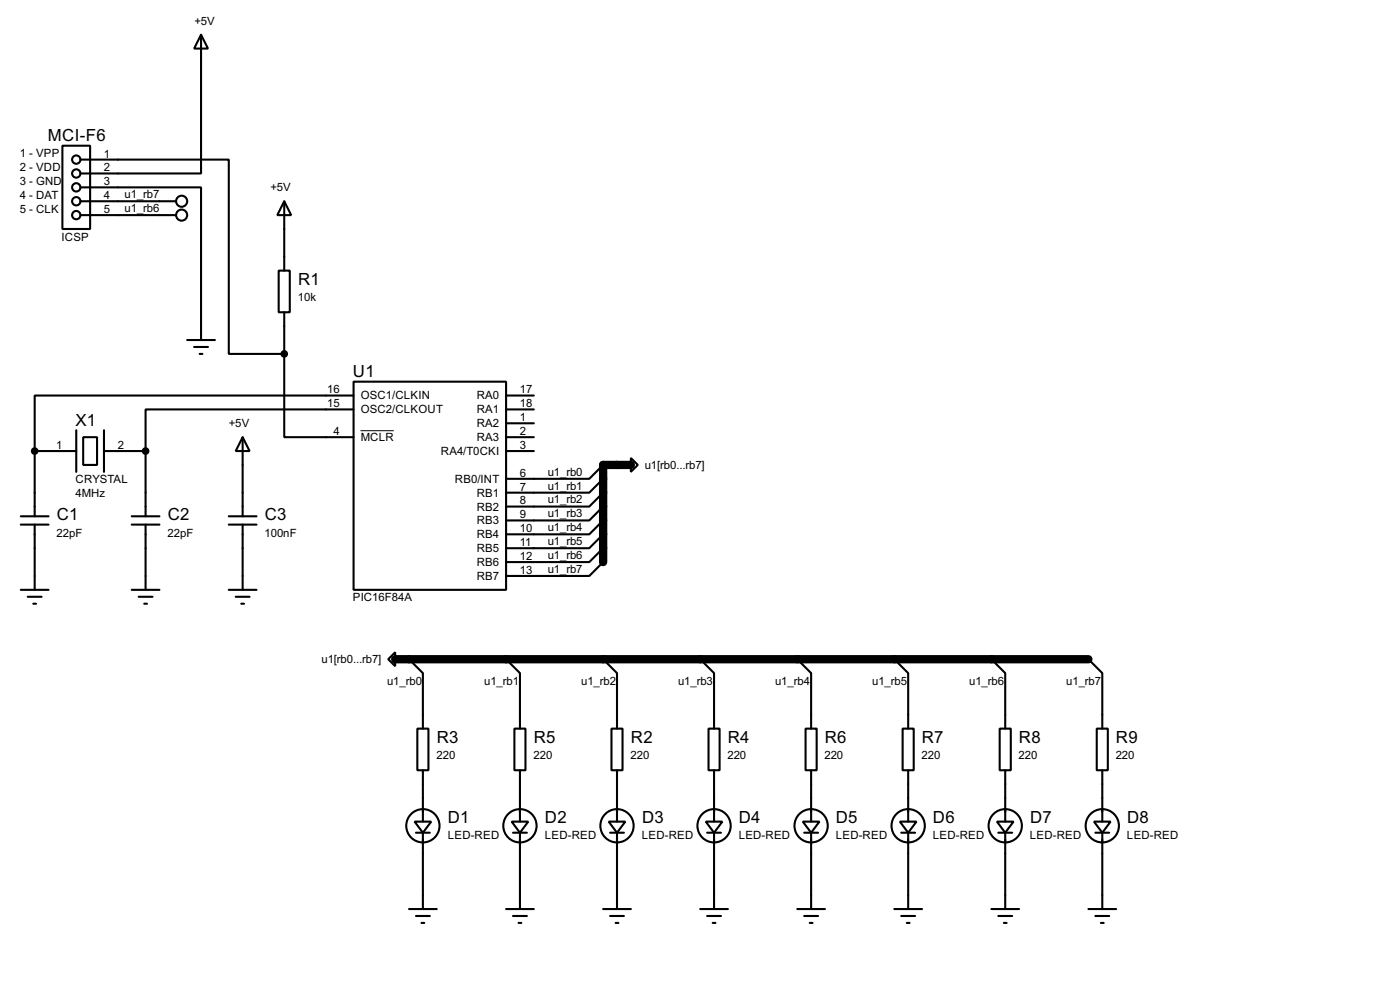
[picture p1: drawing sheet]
<svg xmlns="http://www.w3.org/2000/svg" width="256mm" height="180mm" viewBox="0 0 256 180" stroke-linecap="round" stroke-linejoin="round" font-family="sans-serif">
<path d="M115.6 85.1h-5.1v17.8M72.4 120.6h127" fill="none" stroke="#000" stroke-width="1.5"/>
<g fill="none" stroke="#000" stroke-width=".38">
<path d="M36.8 6.3l1.3 2.6h-2.5zM36.8 6.3v25.4h-22.1M11.4 26.7h5.1v15.2h-5.1zM14.7 34.3h22.1v27.9M14.7 29.2h27.2v35.6h10.2M14.7 39.4h17.6M14.7 36.8h17.6M52.1 36.8l1.2 2.6h-2.5zM52.1 36.8v12.7M51.1 49.5h2v7.6h-2zM52.1 57.1v7.7M14 78.7v7.7"/>
<path d="M19 78.7v7.7M34.3 62.2h5.1M35.6 63.5h2.5M36.6 64.8h.5M52.1 64.8v15.2h12.7M64.8 69.8h27.9v38.1h-27.9zM64.8 74.9h-38.1v7.6M64.8 72.4h-58.5v10.1M92.7 72.4h5.1M92.7 74.9h5.1M92.7 77.5h5.1M3.8 94.5h5.1"/>
<path d="M3.8 96h5.1M6.3 82.5h7.7M6.3 82.5v12M6.3 96v11.9M15.2 80h2.6v5.1h-2.6zM19 82.5h7.7M24.1 94.5h5.1M24.1 96h5.1M26.7 82.5v12M26.7 96v11.9M41.9 94.5h5.1M41.9 96h5.1"/>
<path d="M44.4 80l1.3 2.5h-2.5zM44.4 80v14.5M44.4 96v11.9M92.7 82.5h5.1M92.7 80h5.1M110.5 97.8l-2.6 2.5h-15.2M110.5 95.2l-2.6 2.6h-15.2M110.5 92.7l-2.6 2.5h-15.2M110.5 90.2l-2.6 2.5h-15.2M110.5 87.6l-2.6 2.6h-15.2M110.5 85.1l-2.6 2.5h-15.2M115.6 83.8l1.2 1.3-1.2 1.3z"/>
<path d="M3.8 107.9h5.1M5.1 109.2h2.5M6.1 110.5h.5M24.1 107.9h5.1M25.4 109.2h2.5M26.4 110.5h.5M41.9 107.9h5.1M43.2 109.2h2.5M44.2 110.5h.5M110.5 102.9l-2.6 2.5h-15.2M110.5 100.3l-2.6 2.6h-15.2M71.1 120.6l1.3-1.2v2.5z"/>
<path d="M74.9 120.6l2.6 2.6v10.1M76.5 133.3h2v7.7h-2zM92.7 120.6l2.5 2.6v10.1M94.2 133.3h2.1v7.7h-2.1zM110.5 120.6l2.5 2.6v10.1M112 133.3h2v7.7h-2zM128.3 120.6l2.5 2.6v10.1M129.8 133.3h2v7.7h-2zM146 120.6l2.6 2.6v10.1M147.6 133.3h2v7.7h-2zM163.8 120.6l2.6 2.6v10.1M165.4 133.3h2v7.7h-2z"/>
<path d="M181.6 120.6l2.5 2.6v10.1M183.1 133.3h2.1v7.7h-2.1zM199.4 120.6l2.5 2.6v10.1M200.9 133.3h2v7.7h-2zM75.9 150.4h3.1l-1.5 2zM76.2 152.4h2.5M77.5 141v9.4M77.5 152.4v14M93.7 150.4h3.1l-1.6 2zM94 152.4h2.5M95.2 141v9.4M95.2 152.4v14"/>
<path d="M111.5 150.4h3.1l-1.6 2zM111.8 152.4h2.5M113 141v9.4M113 152.4v14M129.3 150.4h3l-1.5 2zM129.5 152.4h2.6M130.8 141v9.4M130.8 152.4v14M147.1 150.4h3l-1.5 2zM147.3 152.4h2.6M148.6 141v9.4M148.6 152.4v14"/>
<path d="M164.8 150.4h3.1l-1.5 2zM165.1 152.4h2.5M166.4 141v9.4M166.4 152.4v14M182.6 150.4h3.1l-1.6 2zM182.9 152.4h2.5M184.1 141v9.4M184.1 152.4v14M200.4 150.4h3.1l-1.6 2zM200.7 152.4h2.5M201.9 141v9.4M201.9 152.4v14"/>
<path d="M74.9 166.4h5.1M76.2 167.6h2.5M77.2 168.9h.5M92.7 166.4h5.1M94 167.6h2.5M95 168.9h.5M110.5 166.4h5.1M111.8 167.6h2.5M112.8 168.9h.5M128.3 166.4h5M129.5 167.6h2.6M130.6 168.9h.5"/>
<path d="M146 166.4h5.1M147.3 167.6h2.6M148.3 168.9h.5M163.8 166.4h5.1M165.1 167.6h2.5M166.1 168.9h.5M181.6 166.4h5.1M182.9 167.6h2.5M183.9 168.9h.5M199.4 166.4h5.1M200.7 167.6h2.5M201.7 168.9h.5"/>
<circle cx="14" cy="34.3" r=".76"/>
<circle cx="14" cy="36.8" r=".76"/>
<circle cx="14" cy="39.4" r=".76"/>
<circle cx="14" cy="29.2" r=".76"/>
<circle cx="14" cy="31.8" r=".76"/>
<circle cx="33.3" cy="39.4" r="1.02"/>
<circle cx="33.3" cy="36.8" r="1.02"/>
<circle cx="77.5" cy="151.1" r="3"/>
<circle cx="95.2" cy="151.1" r="3"/>
<circle cx="113" cy="151.1" r="3"/>
<circle cx="130.8" cy="151.1" r="3"/>
<circle cx="148.6" cy="151.1" r="3"/>
<circle cx="166.4" cy="151.1" r="3"/>
<circle cx="184.1" cy="151.1" r="3"/>
<circle cx="201.9" cy="151.1" r="3"/>
</g>
<path d="M66 78.8h6.1" fill="none" stroke="#000" stroke-width=".18"/>
<g fill="#000" stroke="#000" stroke-width=".38">
<circle cx="52.1" cy="64.8" r=".51"/>
<circle cx="6.3" cy="82.5" r=".51"/>
<circle cx="26.7" cy="82.5" r=".51"/>
</g>
<g font-size="3.4">
<text x="8.8" y="25.9">MCI-F6</text>
<text x="54.6" y="52.1">R1</text>
<text x="64.7" y="69">U1</text>
<text x="13.9" y="77.9">X1</text>
<text x="10.4" y="95.2">C1</text>
<text x="30.7" y="95.2">C2</text>
<text x="48.5" y="95.2">C3</text>
<text x="80" y="135.9">R3</text>
<text x="97.8" y="135.9">R5</text>
<text x="115.6" y="135.9">R2</text>
<text x="133.3" y="135.9">R4</text>
<text x="151.1" y="135.9">R6</text>
<text x="168.9" y="135.9">R7</text>
<text x="186.7" y="135.9">R8</text>
<text x="204.4" y="135.9">R9</text>
<text x="82.1" y="150.6">D1</text>
<text x="99.8" y="150.6">D2</text>
<text x="117.6" y="150.6">D3</text>
<text x="135.4" y="150.6">D4</text>
<text x="153.1" y="150.6">D5</text>
<text x="170.9" y="150.6">D6</text>
<text x="188.7" y="150.6">D7</text>
<text x="206.5" y="150.6">D8</text>
</g>
<g font-size="2.3">
<text x="35.6" y="4.5">+5V</text>
<text x="3.6" y="28.8">1 - VPP</text>
<text x="19" y="28.8">1</text>
<text x="3.6" y="31.3">2 - VDD</text>
<text x="3.6" y="33.9">3 - GND</text>
<text x="19" y="31.4">2</text>
<text x="19" y="33.9">3</text>
<text x="49.5" y="35">+5V</text>
<text x="3.6" y="36.4">4 - DAT</text>
<text x="3.6" y="38.9">5 - CLK</text>
<text x="19" y="36.4">4</text>
<text x="19" y="39">5</text>
<text x="22.8" y="38.8">u1_rb6</text>
<text x="22.8" y="36.3">u1_rb7</text>
<text x="11.3" y="44">ICSP</text>
<text x="54.6" y="55.1">10k</text>
<text x="59.9" y="72">16</text>
<text x="59.9" y="74.5">15</text>
<text x="66.1" y="73.1">OSC1/CLKIN</text>
<text x="66.1" y="75.6">OSC2/CLKOUT</text>
<text x="87.3" y="73.1">RA0</text>
<text x="87.3" y="75.6">RA1</text>
<text x="95.2" y="72">17</text>
<text x="95.2" y="74.5">18</text>
<text x="95.2" y="77.1">1</text>
<text x="10.3" y="82.2">1</text>
<text x="21.6" y="82.2">2</text>
<text x="41.9" y="78.2">+5V</text>
<text x="61.1" y="79.6">4</text>
<text x="66.1" y="80.7">MCLR</text>
<text x="80.8" y="83.3">RA4/T0CKI</text>
<text x="87.3" y="78.2">RA2</text>
<text x="87.3" y="80.7">RA3</text>
<text x="95.2" y="79.6">2</text>
<text x="95.2" y="82.2">3</text>
<text x="13.8" y="88.5">CRYSTAL</text>
<text x="83.3" y="88.3">RB0/INT</text>
<text x="95.2" y="87.2">6</text>
<text x="95.2" y="89.8">7</text>
<text x="100.3" y="89.6">u1_rb1</text>
<text x="100.3" y="87.1">u1_rb0</text>
<text x="118.1" y="85.8">u1[rb0...rb7]</text>
<text x="13.8" y="91">4MHz</text>
<text x="87.3" y="90.9">RB1</text>
<text x="87.3" y="93.4">RB2</text>
<text x="87.3" y="96">RB3</text>
<text x="95.2" y="92.3">8</text>
<text x="95.2" y="94.9">9</text>
<text x="100.3" y="94.7">u1_rb3</text>
<text x="100.3" y="92.1">u1_rb2</text>
<text x="10.4" y="98.2">22pF</text>
<text x="30.7" y="98.2">22pF</text>
<text x="48.5" y="98.2">100nF</text>
<text x="87.3" y="98.5">RB4</text>
<text x="87.3" y="101">RB5</text>
<text x="95.2" y="97.4">10</text>
<text x="95.2" y="99.9">11</text>
<text x="100.3" y="99.7">u1_rb5</text>
<text x="100.3" y="97.2">u1_rb4</text>
<text x="87.3" y="103.6">RB6</text>
<text x="87.3" y="106.1">RB7</text>
<text x="95.2" y="102.5">12</text>
<text x="95.2" y="105">13</text>
<text x="100.3" y="104.8">u1_rb7</text>
<text x="100.3" y="102.3">u1_rb6</text>
<text x="64.6" y="110">PIC16F84A</text>
<text x="58.9" y="121.4">u1[rb0...rb7]</text>
<text x="70.9" y="125.3">u1_rb0</text>
<text x="88.7" y="125.3">u1_rb1</text>
<text x="106.5" y="125.3">u1_rb2</text>
<text x="124.2" y="125.3">u1_rb3</text>
<text x="142" y="125.3">u1_rb4</text>
<text x="159.8" y="125.3">u1_rb5</text>
<text x="177.5" y="125.3">u1_rb6</text>
<text x="195.3" y="125.3">u1_rb7</text>
<text x="80" y="138.9">220</text>
<text x="97.7" y="138.9">220</text>
<text x="115.5" y="138.9">220</text>
<text x="133.3" y="138.9">220</text>
<text x="151" y="138.9">220</text>
<text x="168.8" y="138.9">220</text>
<text x="186.6" y="138.9">220</text>
<text x="204.4" y="138.9">220</text>
<text x="82" y="153.6">LED-RED</text>
<text x="99.8" y="153.6">LED-RED</text>
<text x="117.6" y="153.6">LED-RED</text>
<text x="135.3" y="153.6">LED-RED</text>
<text x="153.1" y="153.6">LED-RED</text>
<text x="170.9" y="153.6">LED-RED</text>
<text x="188.7" y="153.6">LED-RED</text>
<text x="206.5" y="153.6">LED-RED</text>
</g>
</svg>
